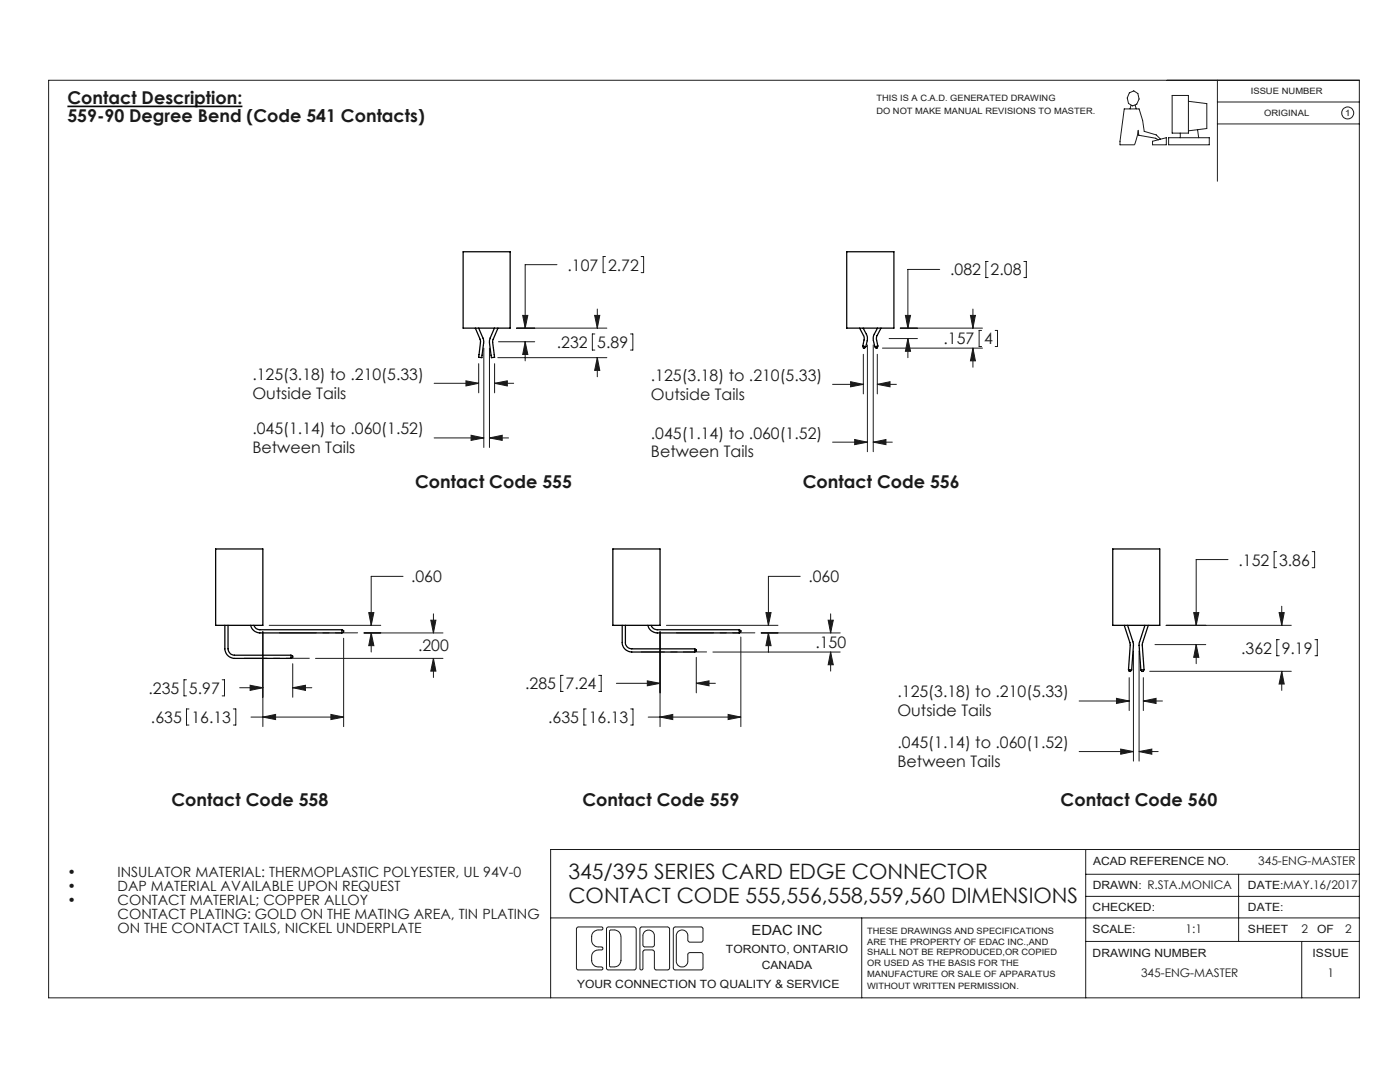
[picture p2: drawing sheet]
<svg xmlns="http://www.w3.org/2000/svg" width="279mm" height="216mm" viewBox="0 0 279 216" stroke-linecap="round" stroke-linejoin="round" font-family="sans-serif">
<path d="M13.5 21.2h34.9" fill="none" stroke="#000" stroke-width=".33"/>
<g fill="none" stroke="#191924" stroke-width=".2">
<path d="M9.7 16h261.6v183.1h-261.6zM225.4 18.5l.9-.4 .8 .6 .2 1.1-.4 1-.9 .3-.8-.5-.2-1.1zM233.9 19.1h3.3v7.5h-3.3zM243 16v20.2M225.7 21.1l-.2 .6M226.6 21l.2 .7M230 28.2l2.8-.7v1.4h-2.8zM231.6 27.8l-.8-.9-2.4-.7-.4-2.2-.7-2.3h-2.9l-.9 7.2h2.9l.6-1.8 .2-1.1 .1 1 3.3 .6 .6 .3M233.2 27.5h8.1v1.4h-8.1zM235.5 26.6v.9M237.2 20.2l3.6 .5v4.9l-3.6 .5M239 25.9l.2 1.6"/>
<path d="M243 20.4h28.3M243 24.7h28.3M111.2 52.8h-6.4v12.7M120.8 51.2h-.4v3.2h.4M128 51.2h.4v3.2h-.4M187.5 53.8h-6.3v11.7M197.2 52.2h-.5v3.2h.5M204.3 52.2h.5v3.2h-.5M86.6 76.5h8.9M93 76l2.5 .5-2.5 .5zM95.5 72.6v5.8M96.6 69.5v19.8"/>
<path d="M97.7 69.5v19.8M98.7 72.6v5.8M98.7 76.5h3.8M98.7 76.5l2.5-.5v1zM99.3 71.4h21.8M99.5 68.2h7.2M103.1 65.5h18M104.3 62.9h1l-.5 2.6zM104.8 68.2v3.8M104.8 68.2l.5 2.5h-1zM118.7 62.9h1l-.5 2.6zM118.7 66.6h-.5v3.2h.5"/>
<path d="M119.2 61.7v3.8M119.2 71.4v3.8M119.2 71.4l.5 2.5h-1zM125.8 66.6h.5v3.2h-.5M166.2 76.7h6.1M169.8 76.2l2.5 .5-2.5 .5zM172.3 70.7v7.9M173.1 68.8v21.3M174.3 68.8v21.3M175.1 70.7v7.9M175.1 76.7h3.8M175.1 76.7l2.5-.5v1z"/>
<path d="M176.1 69.5h20M177.4 67.6h5.7M179.7 65.5h16.4M180.7 62.9h1l-.5 2.6zM181.2 67.6v3.8M181.2 67.6l.5 2.5h-1zM193.7 62.9h1l-.5 2.6zM194.2 61.7v3.8M194.2 69.5v3.8M194.2 69.5l.5 2.5h-1zM195.9 65.9h-.5v3.2h.5M198.6 65.9h.5v3.2h-.5"/>
<path d="M86.6 87.4h10M94 86.9l2.6 .5-2.6 .5zM97.7 87.4h3.8M97.7 87.4l2.5-.5v1zM166.2 88.2h6.9M170.6 87.7l2.5 .5-2.5 .5zM174.3 88.2h3.8M174.3 88.2l2.5-.5v1zM80.4 115h-6.3v9.8M159.7 115h-6.3v9.8M245.1 111.7h-6.4v13.1M254.8 110.1h-.5v3.2h.5"/>
<path d="M261.9 110.1h.5v3.2h-.5M37.2 135.6h-.5v3.3h.5M44.3 135.6h.5v3.3h-.5M47.8 137.2h4.7M49.9 136.7l2.6 .5-2.6 .6zM52.5 126v19M53.7 124.8h22.3M58.4 132.4v6.7M58.4 137.2h3.8M58.4 137.2l2.6-.5v1.1zM63 131.4h25.4M68.6 127.4v17.6"/>
<path d="M72.6 126.3h15.8M73.6 122.2h1l-.5 2.6zM74.1 126.3v3.8M74.1 126.3l.5 2.5h-1zM86 123.8h1l-.5 2.5zM86.5 122.5v3.8M86.5 131.4v3.8M86.5 131.4l.5 2.5h-1zM112.4 134.8h-.5v3.2h.5M119.5 134.8h.5v3.2h-.5M123 136.3h8.7M129.2 135.9l2.5 .4-2.5 .5z"/>
<path d="M131.7 126v19M133 124.8h22.3M139 131.2v7.1M139 136.3h3.8M139 136.3l2.5-.4v.9zM142.3 130.1h25.4M147.8 127.1v17.9M151.9 126.3h15.8M152.9 122.2h1l-.5 2.6zM153.4 126.3v3.8M153.4 126.3l.5 2.5h-1zM165.3 123.8h1l-.5 2.5z"/>
<path d="M165.8 122.5v3.8M165.8 130.1v3.8M165.8 130.1l.5 2.5h-1zM215.4 139.9h10M222.8 139.3l2.6 .6-2.6 .5zM225.4 135.2v6.6M226.2 129.9v22M227.3 129.9v22M228.2 135.2v6.6M228.2 139.9h3.8M228.2 139.9l2.5-.6v1.1zM229.4 133.9h28.3"/>
<path d="M230.5 128.6h10.1M232.7 124.8h25M238.2 122.2h1.1l-.6 2.6zM238.7 128.6l.6 2.6h-1.1zM238.7 128.6v3.8M255.3 122.2h1l-.5 2.6zM255.3 127.6h-.5v3.2h.5M255.8 121v3.8M255.8 133.9v3.9M255.8 133.9l.5 2.6h-1zM262.4 127.6h.5v3.2h-.5M37.7 141.5h-.5v3.2h.5"/>
<path d="M46.6 141.5h.5v3.2h-.5M50.1 143.1h18.5M52.5 143.1l2.5-.5v1zM66 142.6l2.6 .5-2.6 .5zM117 141.5h-.5v3.2h.5M125.9 141.5h.4v3.2h-.4M129.4 143.1h18.4M131.7 143.1l2.6-.5v1zM145.3 142.6l2.5 .5-2.5 .5zM215.4 150h10.8M223.7 149.5l2.5 .5-2.5 .5zM227.3 150h3.8"/>
<path d="M227.3 150l2.6-.5v1zM216.7 178.9h54.6M216.7 174.4h54.6M216.7 169.5v29.6M247.2 174.4v13.5M271.3 169.5h-161.4v29.6M109.9 183.2h161.4M118.1 186.9a1.32 1.32 0 0 1 1.4-1.3h.5a.3 .3 0 0 0 .3-.3 .3 .3 0 0 0-.3-.3h-4.6l-.3 .1-.1 8 .3 .4h4.7a.3 .3 0 0 0 .3-.3 .3 .3 0 0 0-.3-.3h-.5a1.32 1.32 0 0 1-1.4-1.3M118.1 186.8v.8a1.32 1.32 0 0 0 1.4 1.3h.5a.3 .3 0 0 1 .3 .3 .3 .3 0 0 1-.3 .3h-.5a1.38 1.38 0 0 0-1.4 1.4v.8M121.2 185h5.4l.3 .2 .1 7.9-.3 .4h-5.4l-.3-.2v-8.1zM123.9 191.6a1.38 1.38 0 0 1-1.3 1.3h-.8l-.2-.1v-7.1l.2-.1h.9a1.4 1.4 0 0 1 1.2 1.3v4.8M128.7 189.5l-.2 .1-.2 .3v3.4a.3 .3 0 0 1-.3 .2 .3 .3 0 0 1-.3-.2l.1-8.2 .3-.1h5.2l.3 .1v8.1l-.1 .2-.1 .1h-2.6l-.2-.3-.1-3.4-.3-.3h-1.5"/>
<path d="M128.7 188.9l-.3-.1-.1-.2v-1.9a1.15 1.15 0 0 1 1.2-1.1 1.15 1.15 0 0 1 1.1 1.1l-.1 2.1-.3 .1h-1.5M134.4 185.1l.3-.1h5.2l.3 .1 .1 2.5-.2 .3-2.5 .1-.3-.4v-.9a1.15 1.15 0 0 0-1.2-1.1 1.15 1.15 0 0 0-1.1 1.1v5.1a1.15 1.15 0 0 0 1.1 1.1 1.15 1.15 0 0 0 1.2-1.1v-1.4l.1-.2 .2-.1h2.5l.2 .3v2.8l-.2 .3h-5.4l-.3-.1zM172 183.2v15.9M216.7 187.9h54.6M259.8 187.9v11.2"/>
<circle cx="269" cy="22.5" r="1.19"/>
</g>
<path d="M55.7 126.3h15.7M135 126.3h15.6" fill="none" stroke="#191924" stroke-width=".2" stroke-dasharray="15.2 1.3 1.3 1.3" stroke-dashoffset="7.8"/>
<path d="M48.7 131.4h13M128 130.1h13" fill="none" stroke="#191924" stroke-width=".2" stroke-dasharray="15.2 1.3 1.3 1.3" stroke-dashoffset="10.6"/>
<g fill="#191924">
<path d="M152.9 122.2h1l-.5 2.6zM153.4 126.3l.5 2.5h-1zM165.3 123.8h1l-.5 2.5zM165.8 130.1l.5 2.5h-1zM73.6 122.2h1l-.5 2.6zM74.1 126.3l.5 2.5h-1zM86 123.8h1l-.5 2.5zM86.5 131.4l.5 2.5h-1z"/>
<path d="M131.7 143.1l2.6-.5v1zM145.3 142.6l2.5 .5-2.5 .5zM129.2 135.9l2.5 .4-2.5 .5zM139 136.3l2.5-.4v.9zM52.5 143.1l2.5-.5v1zM66 142.6l2.6 .5-2.6 .5zM49.9 136.7l2.6 .5-2.6 .6zM58.4 137.2l2.6-.5v1.1zM104.8 68.2l.5 2.5h-1zM104.3 62.9h1l-.5 2.6zM119.2 71.4l.5 2.5h-1zM118.7 62.9h1l-.5 2.6zM93 76l2.5 .5-2.5 .5zM98.7 76.5l2.5-.5v1zM97.7 87.4l2.5-.5v1zM94 86.9l2.6 .5-2.6 .5zM181.2 67.6l.5 2.5h-1zM180.7 62.9h1l-.5 2.6zM194.2 69.5l.5 2.5h-1zM193.7 62.9h1l-.5 2.6zM174.3 88.2l2.5-.5v1zM170.6 87.7l2.5 .5-2.5 .5zM175.1 76.7l2.5-.5v1zM169.8 76.2l2.5 .5-2.5 .5zM238.7 128.6l.6 2.6h-1.1zM238.2 122.2h1.1l-.6 2.6zM255.8 133.9l.5 2.6h-1zM255.3 122.2h1l-.5 2.6zM223.7 149.5l2.5 .5-2.5 .5zM227.3 150l2.6-.5v1zM222.8 139.3l2.6 .6-2.6 .5zM228.2 139.9l2.5-.6v1.1z"/>
</g>
<g fill="none" stroke="#000" stroke-width=".25">
<path d="M92.4 50.2h9.4v15.3h-9.4zM169 50.2h9.4v15.3h-9.4zM94.9 65.5l1 2.7-.4 3.1 .7 .1 .4-3.2-.2-.6-.9-2.1M98.7 65.5l-1 2.4 .4 3.5 .6-.1-.4-3.3 1.1-2.5M171.6 65.5l.8 1.7 .1 .5-.3 1.3M172.2 69l.6 .2M172.2 69l.1 .4 .2 .1 .3-.3M172.3 65.5l.8 1.8-.3 1.9M175.1 65.5l-.8 1.8 .3 1.9M175.2 69l-.6 .2M175.2 69l-.1 .4-.3 .1-.2-.3M175.8 65.5l-.9 1.7v.5l.3 1.3"/>
<path d="M43 109.5h9.5v15.3h-9.5zM122.3 109.5h9.4v15.3h-9.4zM222.1 109.5h9.4v15.3h-9.4zM44.9 124.8v4.7a1.97 1.97 0 0 0 1.9 1.9h11.3M45.5 124.8v4.7a1.33 1.33 0 0 0 1.3 1.2h11.3M50 124.8a1.93 1.93 0 0 0 1.9 1.5h16.3M50.7 124.8l.5 .6 .7 .3h16.3M58.1 130.7v.7M58.1 130.7l.3 .2v.3l-.3 .2M68.2 125.7v.6M68.2 125.7l.4 .1v.3l-.4 .2M124.2 124.8v3.4a1.9 1.9 0 0 0 1.9 1.9h12.5"/>
<path d="M124.8 124.8v3.4a1.26 1.26 0 0 0 1.3 1.3h12.5M129.3 124.8a1.93 1.93 0 0 0 1.9 1.5h16.3M129.9 124.8l.6 .6 .7 .3h16.3M138.6 129.5v.6M138.6 129.5l.4 .1v.3l-.4 .2M147.5 125.7v.6M147.5 125.7l.3 .1v.3l-.3 .2M224.4 124.8l1.2 3.8-.4 5M225 124.8l1.2 3.7-.4 5.2M225.2 133.6l.6 .1M225.2 133.6l.2 .3 .2 .1 .2-.3M228.3 133.6l-.6 .1"/>
<path d="M228.3 133.6l-.1 .3-.3 .1-.2-.3M228.5 124.8l-1.2 3.6 .4 5.3M229.2 124.8l-1.2 3.7 .3 5.1"/>
</g>
<g font-size="4.2" fill="#191924">
<text x="113.4" y="175.4">345/395 SERIES CARD EDGE CONNECTOR</text>
<text x="113.4" y="180.1">CONTACT CODE 555,556,558,559,560 DIMENSIONS</text>
</g>
<g font-size="3.5" fill="#191924">
<text x="13.5" y="20.9">Contact Description:</text>
<text x="13.5" y="24.4">559-90 Degree Bend (Code 541 Contacts)</text>
<text x="82.8" y="97.4">Contact Code 555</text>
<text x="160.2" y="97.4">Contact Code 556</text>
<text x="34.2" y="160.9">Contact Code 558</text>
<text x="116.3" y="160.9">Contact Code 559</text>
<text x="211.7" y="160.9">Contact Code 560</text>
</g>
<g font-size="3.2" fill="#191924">
<text x="113.3" y="54">.107</text>
<text x="121.3" y="54">2.72</text>
<text x="189.6" y="55">.082</text>
<text x="197.7" y="55">2.08</text>
<text x="111.1" y="69.4">.232</text>
<text x="119.2" y="69.4">5.89</text>
<text x="188.3" y="68.7">.157</text>
<text x="196.4" y="68.7">4</text>
<text x="50.4" y="75.8">.125(3.18) to .210(5.33)</text>
<text x="129.9" y="76">.125(3.18) to .210(5.33)</text>
<text x="50.4" y="79.6">Outside Tails</text>
<text x="129.9" y="79.7">Outside Tails</text>
<text x="50.4" y="86.7">.045(1.14) to .060(1.52)</text>
<text x="129.9" y="87.5">.045(1.14) to .060(1.52)</text>
<text x="50.4" y="90.4">Between Tails</text>
<text x="129.9" y="91.3">Between Tails</text>
<text x="247.2" y="112.8">.152</text>
<text x="255.3" y="112.8">3.86</text>
<text x="82" y="116.2">.060</text>
<text x="161.3" y="116.2">.060</text>
<text x="83.4" y="129.9">.200</text>
<text x="162.7" y="129.3">.150</text>
<text x="247.7" y="130.4">.362</text>
<text x="255.8" y="130.4">9.19</text>
<text x="104.8" y="137.5">.285</text>
<text x="112.9" y="137.5">7.24</text>
<text x="29.6" y="138.4">.235</text>
<text x="37.7" y="138.4">5.97</text>
<text x="179.1" y="142.9">Outside Tails</text>
<text x="179.1" y="139.1">.125(3.18) to .210(5.33)</text>
<text x="30.1" y="144.3">.635</text>
<text x="38.2" y="144.3">16.13</text>
<text x="109.4" y="144.3">.635</text>
<text x="117.5" y="144.3">16.13</text>
<text x="179.1" y="149.3">.045(1.14) to .060(1.52)</text>
<text x="179.1" y="153">Between Tails</text>
</g>
<g font-size="2.8" fill="#191924">
<text x="13.5" y="174.9">•</text>
<text x="13.5" y="177.8">•</text>
<text x="23.5" y="174.9">INSULATOR MATERIAL: THERMOPLASTIC POLYESTER, UL 94V-0</text>
<text x="23.5" y="177.8">DAP MATERIAL AVAILABLE UPON REQUEST</text>
<text x="13.5" y="180.6">•</text>
<text x="23.5" y="180.6">CONTACT MATERIAL; COPPER ALLOY</text>
<text x="23.5" y="183.4">CONTACT PLATING: GOLD ON THE MATING AREA, TIN PLATING</text>
<text x="23.5" y="186.2">ON THE CONTACT TAILS, NICKEL UNDERPLATE</text>
<text x="150" y="186.5">EDAC INC</text>
</g>
<g font-size="2.4" fill="#191924">
<text x="251.1" y="172.6">345-ENG-MASTER</text>
<text x="236.6" y="186.2">1:1</text>
<text x="259.8" y="186.2">2</text>
<text x="268.5" y="186.2">2</text>
<text x="227.7" y="195">345-ENG-MASTER</text>
<text x="264.9" y="195">1</text>
</g>
<g font-size="2.3" fill="#191924">
<text x="218.1" y="172.5">ACAD REFERENCE NO.</text>
<text x="218.1" y="177.4">DRAWN: R.STA.MONICA</text>
<text x="249.1" y="177.4">DATE:MAY.16/2017</text>
<text x="218.1" y="181.9">CHECKED:</text>
<text x="249.1" y="181.9">DATE:</text>
<text x="144.9" y="190.1">TORONTO, ONTARIO</text>
<text x="218.1" y="186.2">SCALE:</text>
<text x="218.1" y="190.9">DRAWING NUMBER</text>
<text x="249.1" y="186.2">SHEET</text>
<text x="262" y="190.9">ISSUE</text>
<text x="262.9" y="186.2">OF</text>
<text x="115.2" y="197.1">YOUR CONNECTION TO QUALITY &amp; SERVICE</text>
<text x="152.1" y="193.4">CANADA</text>
</g>
<g font-size="1.7" fill="#191924">
<text x="174.9" y="20.3">THIS IS A C.A.D. GENERATED DRAWING</text>
<text x="174.9" y="22.7">DO NOT MAKE MANUAL REVISIONS TO MASTER.</text>
<text x="249.6" y="18.8">ISSUE NUMBER</text>
<text x="252.3" y="23.1">ORIGINAL</text>
<text x="268.5" y="23.1">1</text>
<text x="173.1" y="186.3">THESE DRAWINGS AND SPECIFICATIONS</text>
<text x="173.1" y="188.5">ARE THE PROPERTY OF EDAC INC.,AND</text>
<text x="173.1" y="190.5">SHALL NOT BE REPRODUCED,OR COPIED</text>
<text x="173.1" y="192.7">OR USED AS THE BASIS FOR THE</text>
<text x="173.1" y="194.9">MANUFACTURE OR SALE OF APPARATUS</text>
<text x="173.1" y="197.3">WITHOUT WRITTEN PERMISSION.</text>
</g>
</svg>
